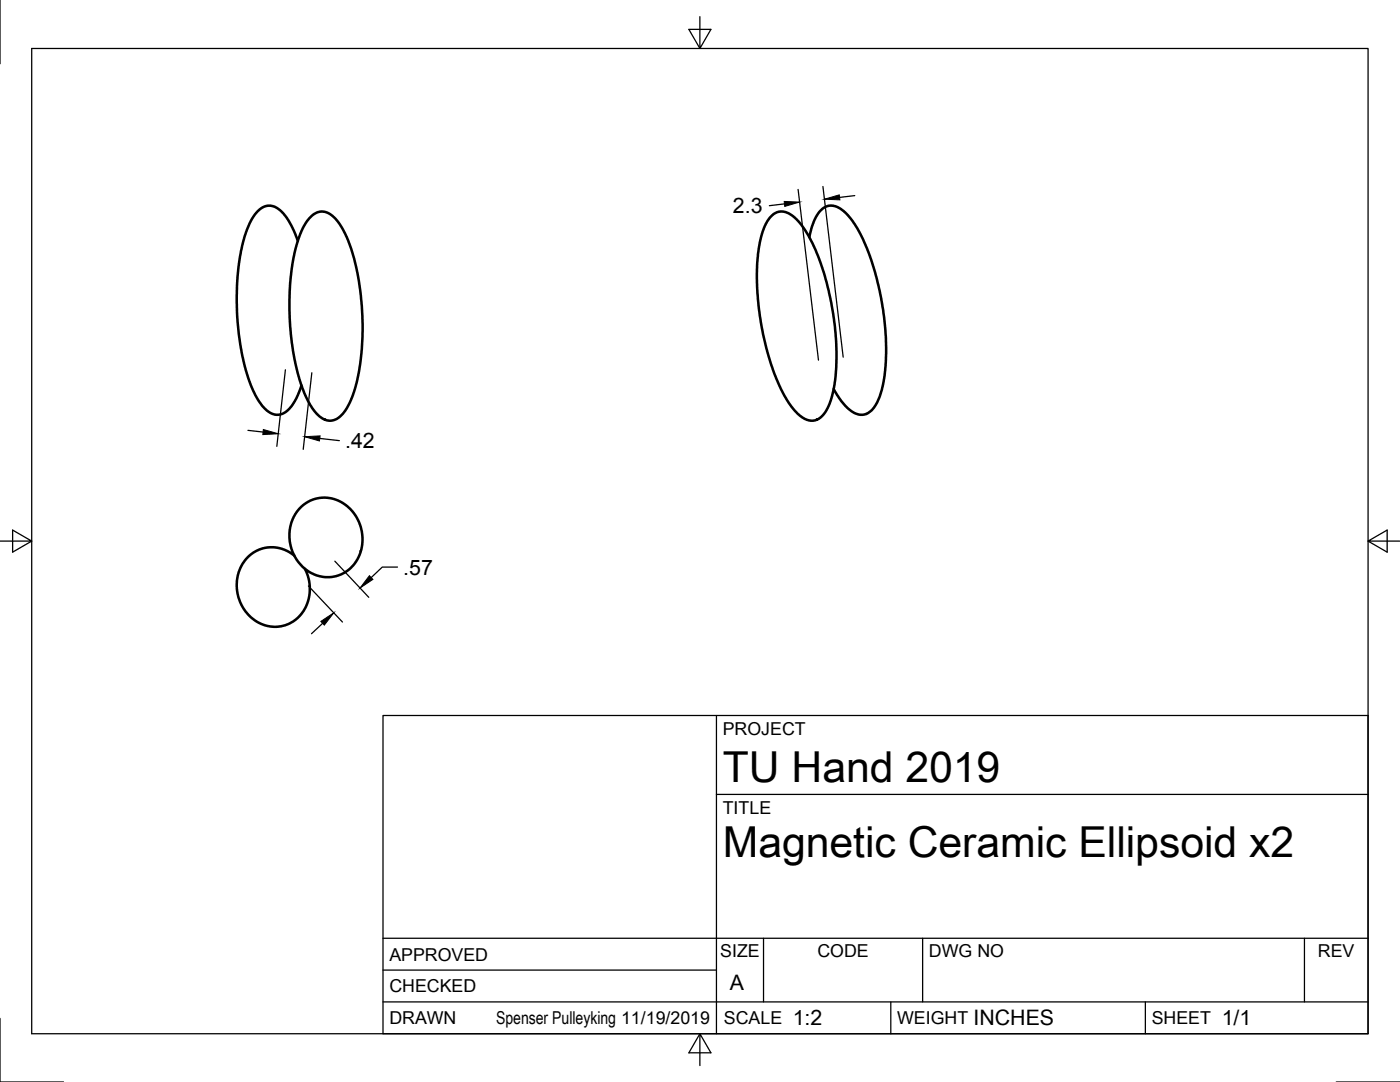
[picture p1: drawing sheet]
<svg xmlns="http://www.w3.org/2000/svg" width="279mm" height="216mm" viewBox="0 0 279 216" stroke-linecap="round" stroke-linejoin="round" font-family="sans-serif">
<!-- layer: Visible -->
<path d="M59.4 48.1l-.8-2.2-.9-1.8-1.1-1.4-1.1-1.1-1.1-.5-.9-.1-1.2 .4-.9 .8-1.1 1.4-1 2.2-1.2 4.2-.7 5.4-.1 5.8 .4 5.6 .5 3.4 .7 2.9 .7 2.5 .9 2.4 1 1.8 .9 1.2 .8 .9 1.1 .7 1.3 .2 1-.3 1-.8 1-1.3 .9-1.6 .7-1.9M61.8 43.5l.6-.6 .9-.5 .8-.2h.6l.9 .4 .8 .5 1.5 1.8 1.5 2.9 1.3 3.8 .7 3.2 .6 4.3 .3 4.1v4l-.4 5.4-.7 3.8-1 3-1.3 2.5-1.4 1.5-.8 .4-.7 .1-1.2-.2-1.3-.8-1.3-1.6-1.3-2.4-.9-2.4-.8-3-.7-3.6-.5-3.2-.2-3.3v-3.7l.1-3.3 .4-3.6 .7-3.4 .8-2.4 .8-1.9zM153.7 43.4l.7-.7 .8-.4 .5-.1 1 .1 .9 .4 1 .7 1.3 1.5 1.5 2.3 1.8 3.8 1.5 4.2 1 4.3 .9 5.1 .3 4.1v4.4l-.3 3-.6 3-.9 2.4-.7 1.1-.5 .6-1.4 .7h-.7l-.8-.1-1.3-.8-1.8-1.9-1.4-2.1-.9-2-1.4-3.3-1.1-3.5-.8-3.6-.7-3.6-.3-3.3-.3-4.1 .1-3.3 .3-2.7 .6-2.6 .8-2.3zM161.5 47.3l.4-1.6 .7-1.9 1-1.6 .7-.7 1-.4h1l1.2 .4 1.2 .9 1 1.2 1.3 1.9 2.1 4.2 1.8 5.7 1.3 6.2 .6 6-.1 5.3-.2 2.5-.5 2.3-.5 1.7-.8 1.5-.8 1.1-1 .6-1.2 .2-1-.3-.8-.5-1.2-1-1.2-1.5-1.1-1.9M58.7 110.9l-.9-.7-1.4-.6-1.1-.3-1.5-.1-1.5 .3-1 .3-1.2 .8-1 1-.7 1-.7 1.4-.5 2.5 .1 1.3 .3 1.4 .6 1.5 .9 1.4 .9 1 1.3 1 1.4 .6 1 .3 1.5 .1 1-.2 1.2-.3 1.4-.8 1-.9 .8-1.1 .7-1.3 .4-1.7v-2.7l-.4-1.5-.4-1.1M59.7 101.5l1.2-1 1-.6 1.3-.4 1.8-.2 1.7 .3 1.4 .6 1.2 .8 1.2 1.2 1 1.6 .5 1.3 .3 1.9v1.3l-.2 1.5-.5 1.2-1 1.6-.9 1-1.5 1-1.1 .4-1 .1h-1.6l-1.4-.3-1.3-.6-1.3-1-.8-.9-.9-1.4-.6-1.3-.4-1.8v-1.4l.1-1.2 .5-1.6 .5-1z" fill="none" stroke="#000" stroke-width=".51"/>
<!-- layer: Border -->
<path d="M0 0v12.7M6.3 9.7h266.7v196.6h-266.7zM139.7 3.3v6.4l2.2-3.8h-4.4l2.2 3.8M0 108h6.3l-3.8-2.2v4.4l3.8-2.2M273 108l3.8 2.2v-4.4l-3.8 2.2h6.4M0 203.2v12.7h12.7M139.7 206.3l-2.2 3.8h4.4l-2.2-3.8v6.3M266.7 215.9h12.7" fill="none" stroke="#000" stroke-width=".25"/>
<!-- layer: Titleblock -->
<path d="M76.4 142.8h196.6v63.5h-196.6zM143 158.5h130M143 142.8v63.5M76.4 199.9h196.6M76.4 193.6h66.6M76.4 187.2h196.6M152.4 187.2v12.7M177.8 199.9v6.4M184.1 187.2v12.7M228.6 199.9v6.4M260.3 187.2v12.7" fill="none" stroke="#000" stroke-width=".25"/>
<!-- layer: Dimensions -->
<path d="M159.3 37.8l4 34.1M164.2 37.2l4.1 34.1M170.6 39l-3 .4M156.6 40.7l-3.1 .3M57 73.8l-1.8 15.3M62.2 74.4l-1.7 15.3M49.5 85.9l3 .3M63.8 87.5l3.9 .4M61.6 116.9l6.7 7.2M66.8 112l6.8 7.2M79.3 113.2h-3l-2.2 2.1M64.4 124.4l-2.2 2" fill="none" stroke="#000" stroke-width=".25"/>
<path d="M164.5 39.8l3-.9 .1 1zM156.5 40.2l3.1 .1-3 .9zM52.6 85.7l2.9 .9-3 .1zM60.8 87.1l3.1-.1-.1 1zM73.7 114.9l.7 .7-2.5 1.7zM64 124l2.6-1.7-1.9 2.4z" fill="#000" stroke="#000" stroke-width=".2"/>
<g font-size="8.5">
<text x="144.3" y="156">TU Hand 2019</text>
<text x="144.3" y="171">Magnetic Ceramic Ellipsoid x2</text>
</g>
<g font-size="4.3">
<text x="146.3" y="42.5">2.3</text>
<text x="68.9" y="89.5">.42</text>
<text x="80.5" y="114.7">.57</text>
<text x="145.7" y="197.5">A</text>
<text x="158.2" y="204.6">1:2</text>
<text x="194.3" y="204.6">INCHES</text>
<text x="243.8" y="204.6">1/1</text>
</g>
<g font-size="3.5">
<text x="144.3" y="146.6">PROJECT</text>
<text x="144.3" y="162.3">TITLE</text>
<text x="77.7" y="191.7">APPROVED</text>
<text x="143.7" y="191">SIZE</text>
<text x="163.1" y="191">CODE</text>
<text x="185.4" y="191">DWG NO</text>
<text x="263" y="191">REV</text>
<text x="77.7" y="198">CHECKED</text>
<text x="77.7" y="204.4">DRAWN</text>
<text x="99" y="204.4">Spenser Pulleyking 11/19/2019</text>
<text x="144.5" y="204.4">SCALE</text>
<text x="179" y="204.4">WEIGHT</text>
<text x="229.8" y="204.4">SHEET</text>
</g>
</svg>
